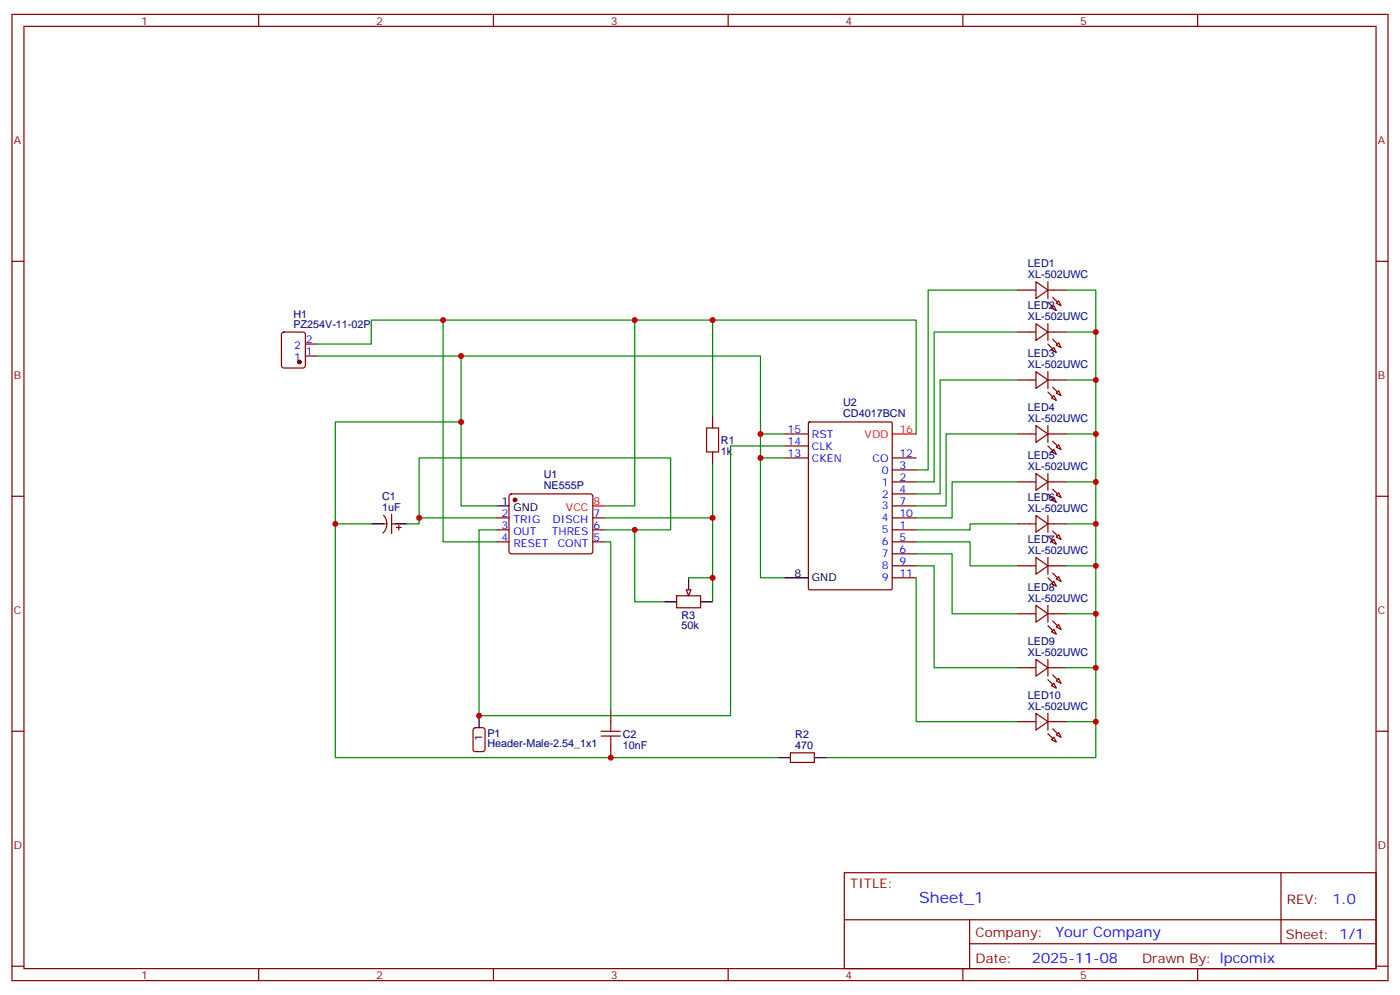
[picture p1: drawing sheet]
<svg xmlns="http://www.w3.org/2000/svg" width="412mm" height="293mm" viewBox="0 0 412 293" stroke-linecap="round" stroke-linejoin="round" font-family="sans-serif">
<g fill="none" stroke="#870000" stroke-width=".35">
<path d="M3.5 4.2h405.4v284.4h-405.4zM7.1 7.8h398.2v277.2h-398.2zM76.2 4.2v3.6M145.3 4.2v3.6M214.5 4.2v3.6M283.6 4.2v3.6M352.8 4.2v3.6M3.5 76.9h3.6M405.3 76.9h3.6M83.1 97.9l.5-.2h5.7l.6 .5 .1 9.4-.5 .6-5.9 .1-.6-.5-.1-9.4zM90 104.8h3.5M90 101.2h3.5"/>
<path d="M209.9 122.4v3.5M209.9 133v3.5M3.5 146.1h3.6M112.9 154.2h1M113 151.6a3.8 3.8 0 0 1-.2 5.3M115.4 151.3v5.7M115.4 154.2h1M116.8 155.2h1.4M117.5 154.5v1.4M146.4 152.4h3.5M146.4 155.9h3.5M146.4 159.5h3.5"/>
<path d="M150.2 145.6l.4-.3h23.3l.5 .3 .2 .5v16.5l-.7 .4-23.5-.1-.5-.6v-16.2zM174.6 152.4h3.6M174.6 155.9h3.6M174.6 159.5h3.6M405.3 146.1h3.6M199.3 175.3h7.1v3.6h-7.1zM3.5 215.2h3.6M139.6 214.3l.5-.2h2.1l.6 .5 .1 5.9-.5 .6-2.3 .1-.7-.5-.1-5.9zM179.9 208.8v3.6M179.9 219.4v3.6M405.3 215.2h3.6M232.8 221.5h7.1v2.9h-7.1z"/>
<path d="M248.7 256.8h156.6v28.2h-156.6zM377.3 256.8v20.9M248.7 270.7h156.5M285.6 277.7h119.6M285.6 270.7v14.1M3.5 284.3h3.6M76.2 285v3.6M145.3 285v3.6M214.5 285v3.6M283.6 285v3.6M352.8 285v3.6M405.3 284.3h3.6"/>
</g>
<g fill="#870000" stroke="#870000" stroke-width=".35">
<circle cx="151.7" cy="147.1" r=".53"/>
<circle cx="88.2" cy="106.5" r=".53"/>
</g>
<path d="M109.4 154.2h3.5M116.4 154.2h3.5M146.4 148.9h3.5M195.8 177.1h3.5M202.8 170v3.6M206.4 177.1h3.5M141.1 210.6v3.5M229.3 223h3.5M239.9 223h3.5" fill="none" stroke="#000" stroke-width=".35"/>
<path d="M174.6 148.9h3.6" fill="none" stroke="#f00" stroke-width=".35"/>
<path d="M208.1 125.9h3.6v7.1h-3.6zM177.1 216.6h5.6M177.1 215.2h5.6M179.9 212.4v2.8M179.9 216.6v2.8" fill="none" stroke="#a10000" stroke-width=".35"/>
<path d="M202.1 173.6h1.5l-.8 1.7z" fill="#f0f0f0" stroke="#870000" stroke-width=".35"/>
<g fill="none" stroke="#870000" stroke-width=".35">
<path d="M299.9 85.4h5.3M299.9 97.7h5.3M305.2 82.9l3.5 2.5-3.5 2.4zM305.2 95.2l3.5 2.5-3.5 2.5zM308.7 85.4h5.3M308.7 82.9v4.9M308.7 95.2v5M308.7 97.7h5.3M310.4 90l.7 1.4-1.4-.7zM311.1 89.3l.8-.8 .7 1.5zM299.9 111.8h5.3M305.2 109.4l3.5 2.4-3.5 2.5z"/>
<path d="M308.7 109.4v4.9M308.7 111.8h5.3M309.7 103l.7-.7 .7 1.4zM309.7 117.1l.7-.7 .7 1.4zM311.1 101.6l.8-.7 .7 1.4zM311.1 115.7l.8-.7 .7 1.4zM231.1 134.8h7M231.1 127.7h7M231.1 131.2h7M238.2 124.4l.3-.2h24l.3 .2v48.8l-.2 .3-24.1 .1-.3-.2zM262.8 138.3h7.1M262.8 134.8h7.1"/>
<path d="M299.9 127.7h5.3M305.2 125.2l3.5 2.5-3.5 2.5zM305.2 139.3l3.5 2.5-3.5 2.5zM308.7 125.2v5M308.7 139.3v5M308.7 127.7h5.3M309.7 133l.7-.7 .7 1.4zM311.1 131.6l.8-.7 .7 1.4zM262.8 155.9h7.1M262.8 141.8h7.1M262.8 145.3h7.1M262.8 159.5h7.1"/>
<path d="M262.8 148.9h7.1M262.8 152.4h7.1M299.9 141.8h5.3M299.9 154.2h5.3M305.2 151.7l3.5 2.5-3.5 2.4zM308.7 151.7v4.9M308.7 141.8h5.3M308.7 154.2h5.3M309.7 147.1l.7-.7 .7 1.4zM310.4 158.8l.7 1.4-1.4-.7zM311.1 145.7l.8-.7 .7 1.4zM311.1 158l.8-.7 .7 1.5z"/>
<path d="M262.8 163h7.1M262.8 166.5h7.1M262.8 170h7.1M299.9 166.5h5.3M305.2 178.2l3.5 2.4-3.5 2.5zM305.2 164l3.5 2.5-3.5 2.5zM308.7 164v5M308.7 178.2v4.9M308.7 166.5h5.3M309.7 171.8l.7-.7 .7 1.4zM311.1 170.4l.8-.7 .7 1.4zM299.9 196.5h5.3"/>
<path d="M299.9 180.6h5.3M305.2 194l3.5 2.5-3.5 2.5zM308.7 194v5M308.7 196.5h5.3M308.7 180.6h5.3M310.4 185.2l.7 1.4-1.4-.7zM311.1 184.5l.8-.7 .7 1.4zM299.9 212.4h5.3M305.2 209.9l3.5 2.5-3.5 2.4zM308.7 209.9v4.9M308.7 212.4h5.3M310.4 217l.7 1.4-1.4-.7z"/>
<path d="M310.4 201.1l.7 1.4-1.4-.7zM311.1 216.3l.8-.8 .7 1.5zM311.1 200.4l.8-.7 .7 1.4z"/>
</g>
<g fill="#870000" stroke="#870000" stroke-width=".35">
<path d="M310.1 87.5l1.4 1.4z"/>
<path d="M308.7 88.9l1.4 1.4z"/>
<path d="M310.1 99.8l1.4 1.4z"/>
<path d="M308.7 101.2l1.4 1.5z"/>
<path d="M310.1 113.9l1.4 1.5z"/>
<path d="M308.7 115.4l1.4 1.4z"/>
<path d="M310.1 129.8l1.4 1.4z"/>
<path d="M308.7 131.2l1.4 1.4z"/>
<path d="M310.1 143.9l1.4 1.4z"/>
<path d="M308.7 145.3l1.4 1.5z"/>
<path d="M310.1 214.5l1.4 1.4z"/>
<path d="M308.7 215.9l1.4 1.4z"/>
<path d="M310.1 198.6l1.4 1.4z"/>
<path d="M308.7 200l1.4 1.4z"/>
<path d="M310.1 182.7l1.4 1.4z"/>
<path d="M308.7 184.1l1.4 1.5z"/>
<path d="M310.1 168.6l1.4 1.4z"/>
<path d="M308.7 170l1.4 1.4z"/>
<path d="M310.1 156.3l1.4 1.4z"/>
<path d="M308.7 157.7l1.4 1.4z"/>
</g>
<path d="M231.1 170h7" fill="none" stroke="#000" stroke-width=".35"/>
<path d="M262.8 127.7h7.1" fill="none" stroke="#f00" stroke-width=".35"/>
<g fill="none" stroke="#008700" stroke-width=".35">
<path d="M130.5 94.2h-21.1v7h-15.9M187 94.2h-56.5v65.3h15.9M209.9 94.2h-22.9v54.7h-8.8M299.9 97.7h-24.7v44.1h-5.3M299.9 85.4h-26.5v52.9h-3.5M314 85.4h8.8v12.3h-8.8M322.8 97.7v14.1h-8.8M93.5 104.8h130.5v65.2h7.1M135.8 104.8v44.1h10.6M299.9 111.8h-23v33.5h-7M322.8 111.8v15.9h-8.8M135.8 124.2h-37v98.8h130.5"/>
<path d="M209.9 122.4v-28.2h60v33.5M209.9 136.5v40.6M224 134.8h7.1M224 127.7h7.1M231.1 131.2h-15.9v79.4h-74.1v-54.7h5.3M299.9 127.7h-21.2v21.2h-8.8M322.8 127.7v14.1h-8.8M98.8 154.2h10.6M123.5 152.4v-17.6h74.1v21.1h-10.6M146.4 152.4h-22.9v1.8h-3.6M178.2 159.5h1.7v49.3M178.2 155.9h8.8v21.2h8.8"/>
<path d="M178.2 152.4h31.7M269.9 159.5h15.9v7h14.1M299.9 154.2h-14.1v1.7h-15.9M299.9 141.8h-19.4v10.6h-10.6M322.8 141.8v12.4h-8.8M322.8 154.2v12.3h-8.8M202.8 170h7.1M269.9 170v42.4h30M269.9 166.5h5.3v30h24.7M269.9 163h10.6v17.6h19.4M322.8 166.5v14.1h-8.8M322.8 180.6v15.9h-8.8"/>
<path d="M322.8 196.5v15.9h-8.8M322.8 212.4v10.6h-79.4"/>
</g>
<g fill="#c00">
<circle cx="322.8" cy="97.7" r=".88"/>
<circle cx="322.8" cy="111.8" r=".88"/>
<circle cx="322.8" cy="127.7" r=".88"/>
<circle cx="322.8" cy="141.8" r=".88"/>
<circle cx="322.8" cy="154.2" r=".88"/>
<circle cx="322.8" cy="166.5" r=".88"/>
<circle cx="322.8" cy="180.6" r=".88"/>
<circle cx="322.8" cy="196.5" r=".88"/>
<circle cx="322.8" cy="212.4" r=".88"/>
<circle cx="209.9" cy="170" r=".88"/>
<circle cx="209.9" cy="94.2" r=".88"/>
<circle cx="209.9" cy="152.4" r=".88"/>
<circle cx="187" cy="94.2" r=".88"/>
<circle cx="141.1" cy="210.6" r=".88"/>
<circle cx="224" cy="134.8" r=".88"/>
<circle cx="224" cy="127.7" r=".88"/>
<circle cx="130.5" cy="94.2" r=".88"/>
<circle cx="135.8" cy="124.2" r=".88"/>
<circle cx="179.9" cy="223" r=".88"/>
<circle cx="135.8" cy="104.8" r=".88"/>
<circle cx="98.8" cy="154.2" r=".88"/>
<circle cx="187" cy="155.9" r=".88"/>
<circle cx="123.5" cy="152.4" r=".88"/>
</g>
<text font-size="4.6" fill="#00f" x="270.8" y="265.8">Sheet_1</text>
<g font-size="4.2" fill="#00f">
<text x="392.5" y="266.1">1.0</text>
<text x="310.9" y="275.6">Your Company</text>
<text x="304" y="283.4">2025-11-08</text>
</g>
<g font-size="3.9" fill="#800">
<text x="250.5" y="261.4">TITLE:</text>
<text x="379.1" y="266.1">REV:</text>
<text x="287.4" y="275.6">Company:</text>
<text x="378.7" y="276.2">Sheet: 1/1</text>
<text x="287.4" y="283.3">Date:</text>
<text x="336.4" y="283.4">Drawn By: lpcomix</text>
</g>
<g font-size="3.2" fill="#800">
<text x="41.6" y="7.2">1</text>
<text x="110.8" y="7.2">2</text>
<text x="179.9" y="7.2">3</text>
<text x="249.1" y="7.2">4</text>
<text x="318.2" y="7.2">5</text>
<text x="4.1" y="42.3">A</text>
<text x="405.9" y="42.3">A</text>
<text x="4.1" y="111.5">B</text>
<text x="405.9" y="111.5">B</text>
<text x="4.1" y="180.6">C</text>
<text x="405.9" y="180.6">C</text>
<text x="4.1" y="249.8">D</text>
<text x="405.9" y="249.8">D</text>
<text x="41.6" y="288">1</text>
<text x="110.8" y="288">2</text>
<text x="179.9" y="288">3</text>
<text x="249.1" y="288">4</text>
<text x="318.2" y="288">5</text>
</g>
<g font-size="3.2" fill="#000080">
<text x="302.8" y="81.8">XL-502UWC</text>
<text x="302.8" y="78.7">LED1</text>
<text x="86.4" y="93.5">H1</text>
<text x="302.8" y="94.2">XL-502UWC</text>
<text x="302.8" y="91">LED2</text>
<text x="86.4" y="96.7">PZ254V-11-02P</text>
<text x="302.8" y="105.1">LED3</text>
<text x="302.8" y="108.3">XL-502UWC</text>
<text x="248.4" y="119.6">U2</text>
<text x="248.4" y="122.8">CD4017BCN</text>
<text x="302.8" y="124.2">XL-502UWC</text>
<text x="302.8" y="121">LED4</text>
<text x="212.4" y="130.7">R1</text>
<text x="212.4" y="133.9">1k</text>
<text x="302.8" y="135.1">LED5</text>
<text x="160.2" y="143.9">NE555P</text>
<text x="160.2" y="140.8">U1</text>
<text x="302.8" y="138.3">XL-502UWC</text>
<text x="112.6" y="147.1">C1</text>
<text x="302.8" y="147.5">LED6</text>
<text x="112.6" y="150.3">1uF</text>
<text x="302.8" y="150.6">XL-502UWC</text>
<text x="302.8" y="159.8">LED7</text>
<text x="302.8" y="163">XL-502UWC</text>
<text x="302.8" y="173.9">LED8</text>
<text x="302.8" y="177.1">XL-502UWC</text>
<text x="200.7" y="185.2">50k</text>
<text x="200.7" y="182">R3</text>
<text x="302.8" y="189.8">LED9</text>
<text x="302.8" y="193">XL-502UWC</text>
<text x="302.8" y="208.8">XL-502UWC</text>
<text x="302.8" y="205.7">LED10</text>
<text x="143.6" y="220">Header-Male-2.54_1x1</text>
<text x="143.6" y="216.8">P1</text>
<text x="183.4" y="220.3">10nF</text>
<text x="183.4" y="217.1">C2</text>
<text x="234.3" y="220.5">470</text>
<text x="234.3" y="217.3">R2</text>
</g>
<g font-size="3.2" fill="#00f">
<text x="90.1" y="100.9">2</text>
<text x="86.6" y="106.2">1</text>
<text x="86.6" y="102.7">2</text>
<text x="90.1" y="104.4">1</text>
<text x="232" y="127.4">15</text>
<text x="232" y="130.9">14</text>
<text x="239.2" y="128.8">RST</text>
<text x="232" y="134.4">13</text>
<text x="239.2" y="132.3">CLK</text>
<text x="239.2" y="135.8">CKEN</text>
<text x="257" y="135.8">CO</text>
<text x="264.9" y="137.9">3</text>
<text x="264.9" y="134.4">12</text>
<text x="259.7" y="142.9">1</text>
<text x="259.7" y="139.3">0</text>
<text x="264.9" y="141.5">2</text>
<text x="259.7" y="146.4">2</text>
<text x="259.7" y="149.9">3</text>
<text x="264.9" y="145">4</text>
<text x="264.9" y="148.5">7</text>
<text x="147.7" y="152">2</text>
<text x="147.7" y="155.6">3</text>
<text x="151.2" y="153.8">TRIG</text>
<text x="162.8" y="153.8">DISCH</text>
<text x="174.8" y="155.6">6</text>
<text x="174.8" y="152">7</text>
<text x="259.7" y="153.5">4</text>
<text x="264.9" y="155.6">1</text>
<text x="264.9" y="152">10</text>
<text x="147.7" y="159.1">4</text>
<text x="151.2" y="157.3">OUT</text>
<text x="151.2" y="160.9">RESET</text>
<text x="162.6" y="157.3">THRES</text>
<text x="164.3" y="160.9">CONT</text>
<text x="174.8" y="159.1">5</text>
<text x="259.7" y="157">5</text>
<text x="259.7" y="160.5">6</text>
<text x="264.9" y="159.1">5</text>
<text x="259.7" y="164">7</text>
<text x="259.7" y="167.6">8</text>
<text x="264.9" y="162.6">6</text>
<text x="264.9" y="166.2">9</text>
<text x="259.7" y="171.1">9</text>
<text x="264.9" y="169.7">11</text>
</g>
<g font-size="3.2" fill="#f00">
<text x="254.7" y="128.8">VDD</text>
<text x="264.9" y="127.4">16</text>
<text x="174.8" y="148.5">8</text>
<text x="166.7" y="150.3">VCC</text>
</g>
<g font-size="3.2">
<text x="147.7" y="148.5">1</text>
<text x="151.2" y="150.3">GND</text>
<text x="234" y="169.7">8</text>
<text x="239.2" y="171.1">GND</text>
<text x="142.2" y="217.9" transform="rotate(-90 142.2 217.9)">1</text>
</g>
</svg>
